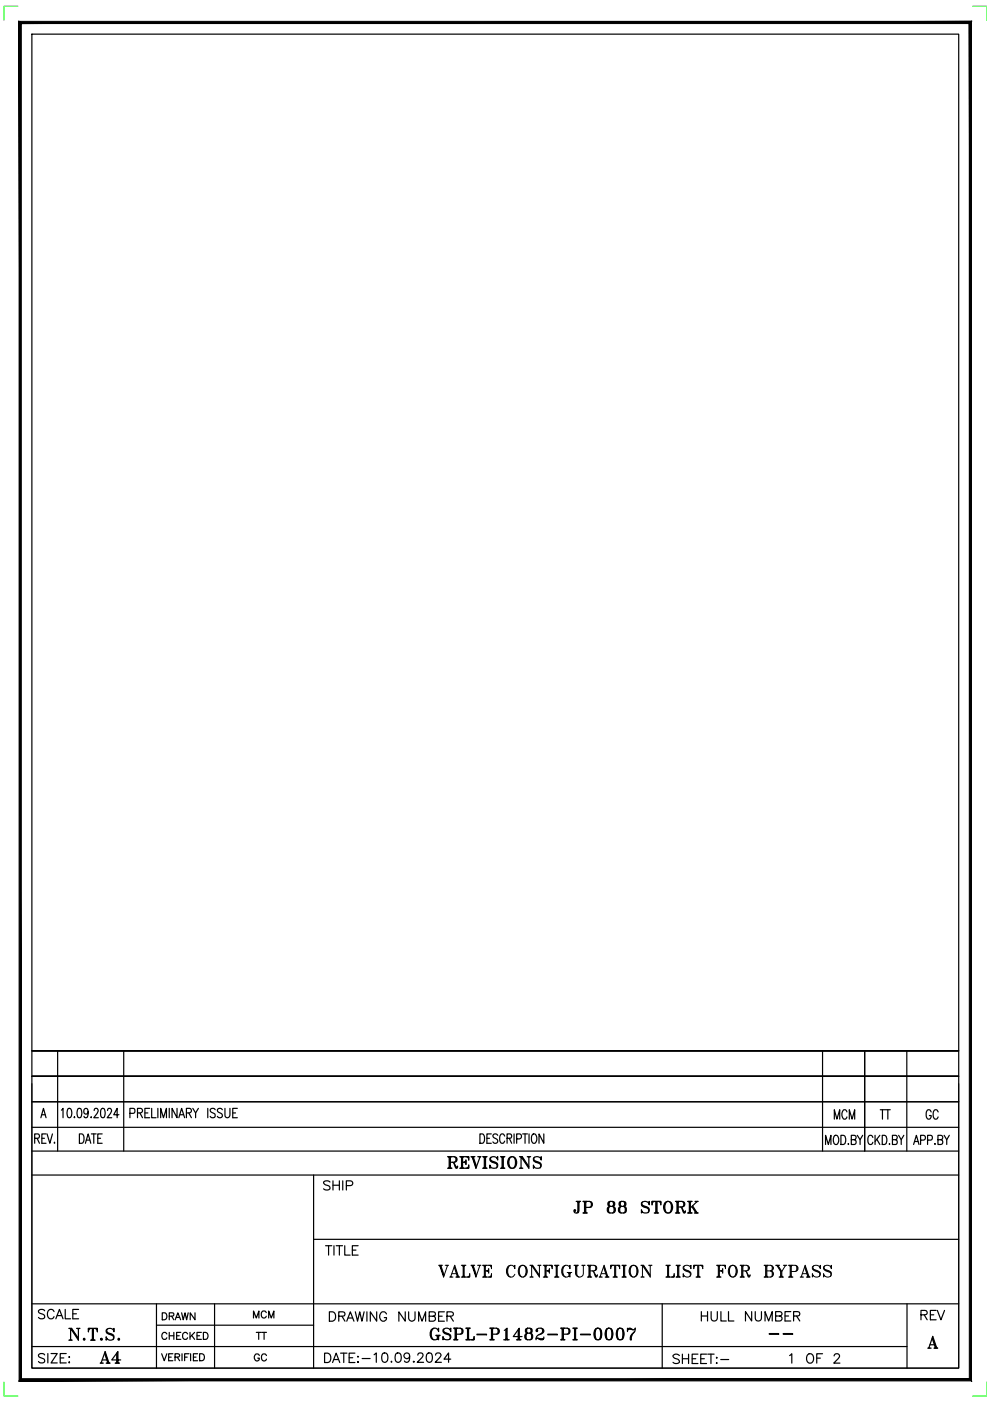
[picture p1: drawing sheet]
<svg xmlns="http://www.w3.org/2000/svg" width="210mm" height="297mm" viewBox="0 0 210 297" stroke-linecap="round" stroke-linejoin="round" font-family="sans-serif">
<!-- layer: Title Block -->
<g fill="none" stroke="#000" stroke-width=".25">
<path d="M6.8 7.2h196.5v282.9h-196.5zM6.8 239h196.5M6.8 233.6h196.5M8.7 237l.5-2 .6 2M8.9 236.3h.7M12.2 222.8v21.3M13 235.4l.4-.4v2M14.4 235.1l.4-.1a1.28 1.28 0 0 1 0 2h-.2a1.56 1.56 0 0 1-.2-1.9zM15.7 236.9h.2zM16.5 235.1l.4-.1a1.36 1.36 0 0 1 0 2h-.2a1.56 1.56 0 0 1-.2-1.9zM18.7 235.7l-.1 .3a.44 .44 0 0 1-.4 .2 .44 .44 0 0 1-.4-.2v-.3a.54 .54 0 0 1 .5-.7 1.3 1.3 0 0 1 0 2l-.4-.1-.1-.2M19.3 236.8v.2z"/>
<path d="M20 235.5l.1-.4 .4-.1 .3 .6-.9 1.4h1M21.5 235.1l.4-.1a1.36 1.36 0 0 1 0 2h-.2a1.56 1.56 0 0 1-.2-1.9zM22.8 235.5l.1-.4 .5-.1 .3 .6-1 1.4h1M25.2 236.3h-1.1l.7-1.3v2M26.2 222.8v21.3M27.5 236.1l1-.1 .1-.3-.1-.6-1-.1v2M29.2 236l.8-.2 .2-.2-.2-.5-.8-.1v2M29.7 236l.5 1M30.7 236h.7M31.7 235h-1v2h1M32.2 235v2h.9M33.5 235v2"/>
<path d="M34.1 237v-2l.6 2 .6-2v2M35.9 235v2M37.5 235v2l-1-2v2M37.9 237l.6-2 .6 2M38.2 236.3h.7M39.5 236l.9-.2 .2-.2-.2-.5-.9-.1v2M40 236l.6 1M40.9 235l.6 1v1M42.1 235l-.6 1M44.1 235v2M45.6 235.3a.52 .52 0 0 0-.7-.3 .52 .52 0 0 0-.3 .7l.7 .4a.49 .49 0 0 1 .3 .4 .49 .49 0 0 1-.4 .5l-.5-.1-.1-.2M47.1 235.3a.52 .52 0 0 0-.6-.3 .52 .52 0 0 0-.3 .7l.8 .4a.48 .48 0 0 1 .1 .5 .48 .48 0 0 1-.3 .4l-.5-.1-.2-.2"/>
<path d="M47.7 235v1.4a.53 .53 0 0 0 .5 .6 .53 .53 0 0 0 .6-.6v-1.4M49.3 236h.6M50.3 235h-1v2h1M174.4 222.8v21.3M183.3 222.8v21.3M192.3 222.8v21.3M203.3 228.2h-196.5h196.5M203.3 222.8h-196.5h196.5M6.8 244.1h196.5M6.8 249.1h196.5M7.4 241.3h.8l.2-.3-.2-.5-.8-.1v2M7.9 241.3l.5 1.1"/>
<path d="M8.9 241.3h.5M9.8 240.4h-.9v2h.9M10 240.4l.6 2 .5-2M11.5 242.2v.2zM16.8 240.4h.5a1.26 1.26 0 0 1 0 2h-.5zM18.1 242.4l.6-2 .5 2M18.3 241.7h.7M19.4 240.4h1M19.9 240.4v2M20.7 241.3h.6M21.7 240.4h-1v2h1M66.5 249.1v41"/>
<path d="M101.8 240.4h.5a1.26 1.26 0 0 1 0 2h-.5zM103.2 241.3h.6M104.2 240.4h-1v2h1M105.5 240.7a.49 .49 0 0 0-.8-.3 .49 .49 0 0 0 .1 .9l.4 .2a.53 .53 0 0 1 .2 .9 .53 .53 0 0 1-.9-.3M107 240.9a.55 .55 0 0 0-.7-.5 .55 .55 0 0 0-.4 .8v.4a.55 .55 0 0 0 .4 .8 .55 .55 0 0 0 .7-.5M107.5 241.3h.9l.1-.3-.1-.5-.9-.1v2M108 241.3l.5 1.1M109 240.4v2M109.5 241.5h.7l.3-.2 .1-.5-.2-.3-.9-.1v2M110.8 240.4h1M111.3 240.4v2M112.2 240.4v2"/>
<path d="M112.9 240.5a.61 .61 0 0 1 .7 0 .61 .61 0 0 1 .2 .7l-.1 .7a.55 .55 0 0 1-.7 .5 .55 .55 0 0 1-.3-.8v-.7zM115.3 240.4v2l-1-2v2M175 242.7v-2l.6 2 .6-2v2M176.8 241l.3-.3a.63 .63 0 0 1 .7 .7l-.1 .8a.49 .49 0 0 1-.7 .4l-.3-.7zM178.3 240.7h.5a1.15 1.15 0 0 1 0 2h-.5zM179.9 242.5v.2zM180.5 241.6h.8l.2-.3-.1-.4-.3-.2h-.6v2h.6l.3-.2 .1-.5-.4-.4M181.8 240.7l.6 .9v1.1M182.9 240.7l-.5 .9M185.1 241.2a.55 .55 0 0 0-.7-.5 .55 .55 0 0 0-.4 .7v.5a.55 .55 0 0 0 .4 .7 .55 .55 0 0 0 .7-.4M185.5 240.7v2M185.9 241.6l.6 1.1"/>
<path d="M186.5 240.7l-1 1.3M187.1 240.7h.4a1.15 1.15 0 0 1 0 2h-.4zM188.6 242.5v.2zM189.2 241.6h.9l.1-.3-.1-.5-.9-.1v2h.7l.3-.4a.52 .52 0 0 0-.3-.7M190.5 240.7l.6 .9v1.1M191.6 240.7l-.5 .9M193.7 242.7l.6-2 .5 2M193.9 242h.7M195.2 241.7l.8-.1 .2-.3-.1-.4-.3-.2h-.6v2M196.7 241.7h.6a.54 .54 0 0 0 .4-.5 .54 .54 0 0 0-.4-.5h-.6v2M198.2 242.5v.2zM198.9 241.6h.8l.2-.3-.1-.4-.3-.2h-.6v2h.6l.3-.2 .1-.5-.4-.4"/>
<path d="M200.2 240.7l.5 .9v1.1M201.3 240.7l-.6 .9M6.8 276.4h196.5M33.2 276.4v13.7M45.5 276.4v13.7M66.5 262.8h136.8M69 264.1h1.3M69.7 264.1v2M70.8 264.1v2M71.3 264.1h1.3M72 264.1v2M73.1 264.1v2h1.1"/>
<path d="M74.7 265h.8M75.9 264.1h-1.2v2h1.2M140.4 276.4v13.7M192.3 276.4v13.7M6.8 285.5h185.5M9.5 287.3a.73 .73 0 0 0-.7-.4 .73 .73 0 0 0-.6 .5l.2 .3 .7 .3a.47 .47 0 0 1 .4 .4 .47 .47 0 0 1-.2 .5 .91 .91 0 0 1-1.1-.2M10.1 287v2M10.8 287h1.3l-1.3 2h1.3M12.8 287.9h.7M14 287h-1.2v2h1.2M14.6 287.7h.2zM14.7 288.8v.2z"/>
<path d="M33.2 281h33.3M34.3 287l.5 1.5 .6-1.5M35.8 287.7h.5M36.6 287h-.8v1.5h.8M37.1 287.7h.9l.1-.3-.1-.3-.9-.1v1.5M37.6 287.7l.5 .8M38.6 287v1.5M39.1 287.7h.6M40.1 287h-1v1.5M40.4 287v1.5M41 287.7h.6M41.9 287h-.9v1.5h.9"/>
<path d="M42.3 287h.5a.78 .78 0 0 1 .6 .8 .78 .78 0 0 1-.6 .7h-.5zM196.7 285.8h.7M196.8 285.8l.2-.1 .2 .1M197 285.7l.8-2.4 .8 2.5M197.2 285.1h1M197.6 283.7l.8 2.1M197.8 283.7l.7 2.1M198 285.8h.8M198.4 285.7l-.3 .1M198.4 285.6l-.2 .2M198.5 285.6l.2 .2"/>
</g>
<path d="M4 4.5l.5 287.8v-287.3zM4 4.5l.5 287.8-.5 .5zM4.5 292.3l-.5 .5 201.5-.5zM4 292.8l201.5-.5 .5 .5zM205.5 5v287.3l.5 .5zM206 4.5v288.3l-.5-287.8zM4.5 5h201l.5-.5zM4 4.5h202l-201.5 .5z" fill="#000" stroke="#000" stroke-width=".21"/>
<path d="M3.8 1.3h-3v3M206.2 1.3h3v3M.8 293v3h3M209.2 293v3h-3" fill="none" stroke="#0f0" stroke-width=".21"/>
<path d="M6.8 229.7v60.4h196.5v-60.4" fill="none" stroke="#000" stroke-width=".21"/>
<g font-size="5.7">
<text x="93.8" y="249.1">REVISIONS</text>
<text x="92.1" y="272">VALVE CONFIGURATION LIST FOR BYPASS</text>
<text x="13.8" y="285.4">N.T.S.</text>
<text x="90.3" y="285.4">GSPL-P1482-PI-0007</text>
<text x="20.5" y="290.3">A4</text>
</g>
<g font-size="5.3">
<text x="176" y="238.5">MCM</text>
<text x="185.9" y="238.5">TT</text>
<text x="195.4" y="238.5">GC</text>
<text x="67.7" y="253.6">SHIP</text>
<text x="120.7" y="258.2">JP 88 STORK</text>
<text x="7.4" y="280.8">SCALE</text>
<text x="68.8" y="281.5">DRAWING NUMBER</text>
<text x="194.4" y="281.2">REV</text>
<text x="141.8" y="290.3">SHEET:-</text>
<text x="166.5" y="290.3">1 OF 2</text>
</g>
<g font-size="4.9">
<text x="33.5" y="281.2">DRAWN</text>
<text x="52.9" y="280.8">MCM</text>
<text x="147.8" y="281.2">HULL NUMBER</text>
<text x="68.1" y="290">DATE:-</text>
<text x="78.3" y="290">10.09.2024</text>
</g>
<g font-size="4.4">
<text x="33.5" y="285">CHECKED</text>
<text x="53.6" y="285">TT</text>
<text x="52.9" y="289.6">GC</text>
</g>
<text font-size="2.6" x="162.3" y="284">--</text>
</svg>
